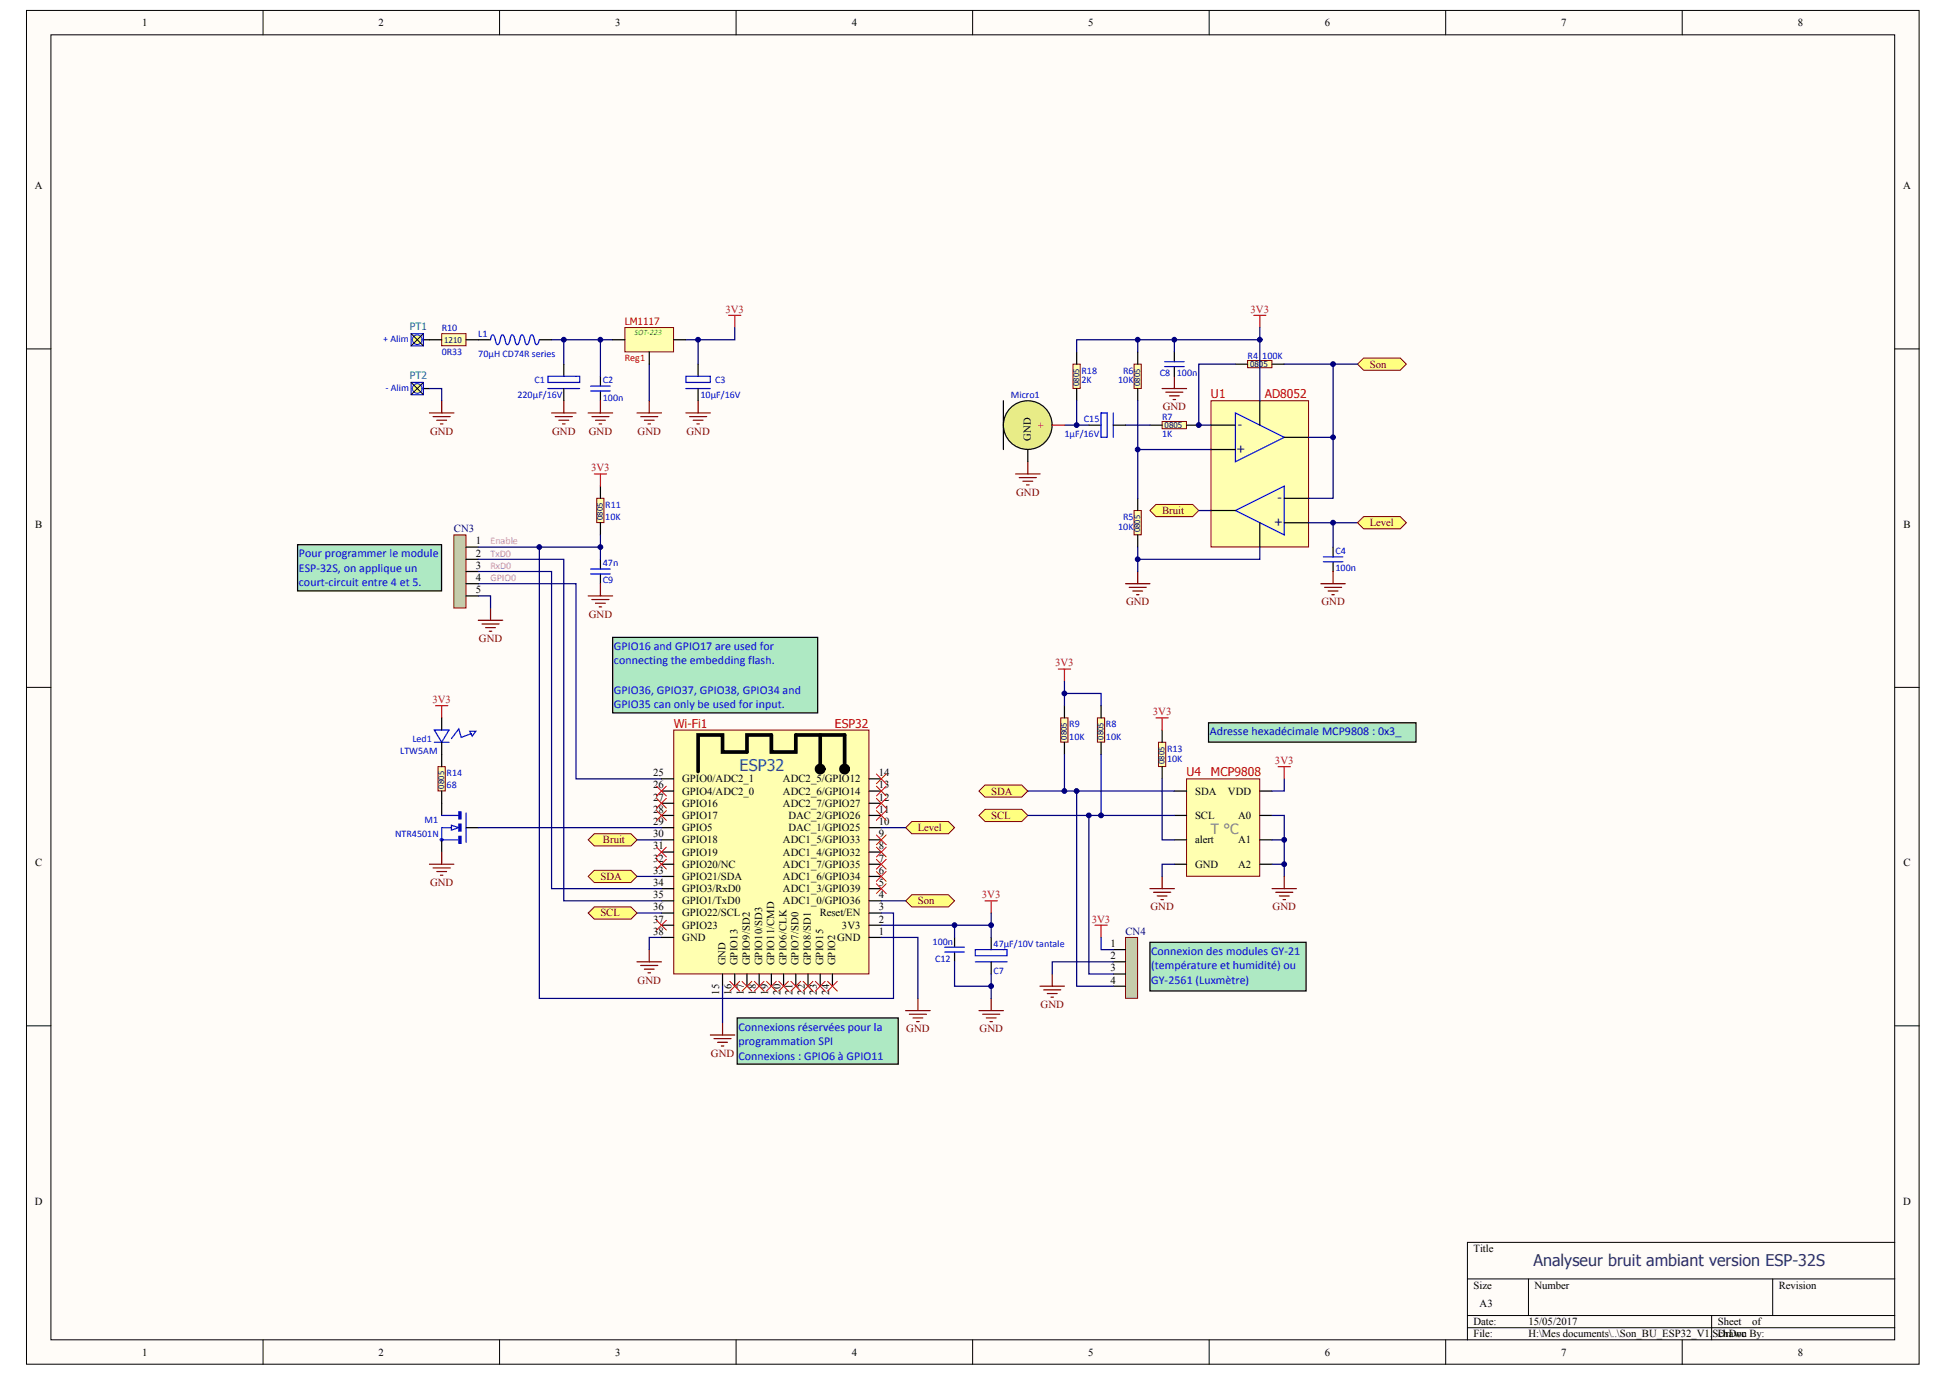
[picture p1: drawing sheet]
# Altium schematic sheet Son_BU_ESP32_V1.SchDoc
size A3

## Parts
C1  220µF/16V  [7343-31]
C2  100n  [0805]
C3  10µF/16V  [Tantale 10µF/16V]
C4  100n  [0805]
C7  47µF/10V tantale  [tantale 47µF/10V]
C8  100n  [0805]
C9  47n  [0805]
C12  100n  [0805]
C15  1µF/16V  [3216-18]
CN3  inch_ligne 1x5  [INCH_1x5_droit]  (value not drawn)
CN4  inch_ligne 1x4  [INCH_1x4_droit]  (value not drawn)
L1  70µH CD74R series  [SELF CD74R]
Led1  LTW5AM  [LTW5AM]
M1  NTR4501N  [SOT23 (NTR4501)]
Micro1  Electret  [Micro_electret simple]  (value not drawn)
PT1  + Alim  [Pointe de test]
PT2  - Alim  [Pointe de test]
R4  100K  [0805]
R5  10K  [0805]
R6  10K  [0805]
R7  1K  [0805]
R8  10K  [0805]
R9  10K  [0805]
R10  0R33  [1210]
R11  10K  [0805]
R13  10K  [0805]
R14  68  [0805]
R18  2K  [0805]
Reg1  LM1117  [SOT223]
U1  AD8052  [SOIC08]
U4  MCP9808  [MSOP-08]
Wi-Fi1  ESP32  [ESP32]

## Ports
Bruit, Level, SCL, SDA, Son

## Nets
3V3: C3.1(V+) C7.1(V+) C8.2(CT2) C12.2(CT2) CN4.1 Led1.1(anode) R6.2(CT2) R8.2(CT2) R9.2(CT2) R11.2(CT2) R13.2(CT2) R18.2(CT2) Reg1.2(OUT) U1.8(V+) U4.8(VDD) Wi-Fi1.2(3V3)
GND: C1.2(V-) C2.1(CT1) C3.2(V-) C4.1(CT1) C7.2(V-) C8.1(CT1) C9.1(CT1) C12.1(CT1) CN3.5 CN4.2 M1.3(S) Micro1.0(GND) PT2.1(PIN) R5.1(CT1) Reg1.1(GND) U1.4(V-) U4.4(GND) U4.5(A2) U4.6(A1) U4.7(A0) Wi-Fi1.1(GND) Wi-Fi1.15(GND) Wi-Fi1.38(GND)
Bruit: U1.7(out) Wi-Fi1.30(GPIO18) ; port Bruit
Enable: C9.2(CT2) CN3.1 R11.1(CT1) Wi-Fi1.3(Reset/EN)
GPIO0: CN3.4 Wi-Fi1.25(GPIO0/ADC2_1)
Level: C4.2(CT2) U1.5(in+) Wi-Fi1.10(DAC_1/GPIO25) ; port Level
RxD0: CN3.3 Wi-Fi1.34(GPIO3/RxD0)
SCL: CN4.3 R8.1(CT1) U4.2(SCL) Wi-Fi1.36(GPIO22/SCL) ; port SCL
SDA: CN4.4 R9.1(CT1) U4.1(SDA) Wi-Fi1.33(GPIO21/SDA) ; port SDA
Son: R4.2(CT2) U1.1(out) U1.6(in-) Wi-Fi1.4(ADC1_0/GPIO36) ; port Son
TxD0: CN3.2 Wi-Fi1.35(GPIO1/TxD0)
NetC1_1: C1.1(V+) C2.2(CT2) L1.1(CT1) Reg1.3(IN)
NetC15_1: C15.1(V+) Micro1.1(+) R18.1(CT1)
NetC15_2: C15.2(V-) R7.1(CT1)
NetL1_2: L1.2(CT2) R10.2(CT2)
NetLed1_2: Led1.2(cathode) R14.2(CT2)
NetM1_1: M1.1(D) R14.1(CT1)
NetM1_2: M1.2(G) Wi-Fi1.29(GPIO5)
NetPT1_1: PT1.1(PIN) R10.1(CT1)
NetR4_1: R4.1(CT1) R7.2(CT2) U1.2(in-)
NetR5_2: R5.2(CT2) R6.1(CT1) U1.3(in+)
NetR13_1: R13.1(CT1) U4.3(alert)

Not connected (* = marked no-connect by the designer): Wi-Fi1 5(ADC1_3/GPIO39)* 6(ADC1_6/GPIO34)* 7(ADC1_7/GPIO35)* 8(ADC1_4/GPIO32)* 9(ADC1_5/GPIO33)* 11(DAC_2/GPIO26)* 12(ADC2_7/GPIO27)* 13(ADC2_6/GPIO14)* 14(ADC2_5/GPIO12)* 16(GPIO13)* 17(GPIO9/SD2)* 18(GPIO10/SD3)* 19(GPIO11/CMD)* 20(GPIO6/CLK)* 21(GPIO7/SD0)* 22(GPIO8/SD1)* 23(GPIO15)* 24(GPIO2)* 26(GPIO4/ADC2_0)* 27(GPIO16)* 28(GPIO17)* 31(GPIO19)* 32(GPIO20/NC)* 37(GPIO23)*

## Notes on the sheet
- (near CN3) Pour programmer le module ESP-32S, on applique un court-circuit entre 4 et 5.
- GPIO16 and GPIO17 are used for
  connecting the embedding flash.
  GPIO36, GPIO37, GPIO38, GPIO34 and
  GPIO35 can only be used for input.
- Adresse hexadécimale MCP9808 : 0x3_
- (near CN4) Connexion des modules GY-21 (température et humidité) ou GY-2561 (Luxmètre)
- (near Wi-Fi1) Connexions réservées pour la programmation SPI
  Connexions : GPIO6 à GPIO11
- Analyseur bruit ambiant version ESP-32S
